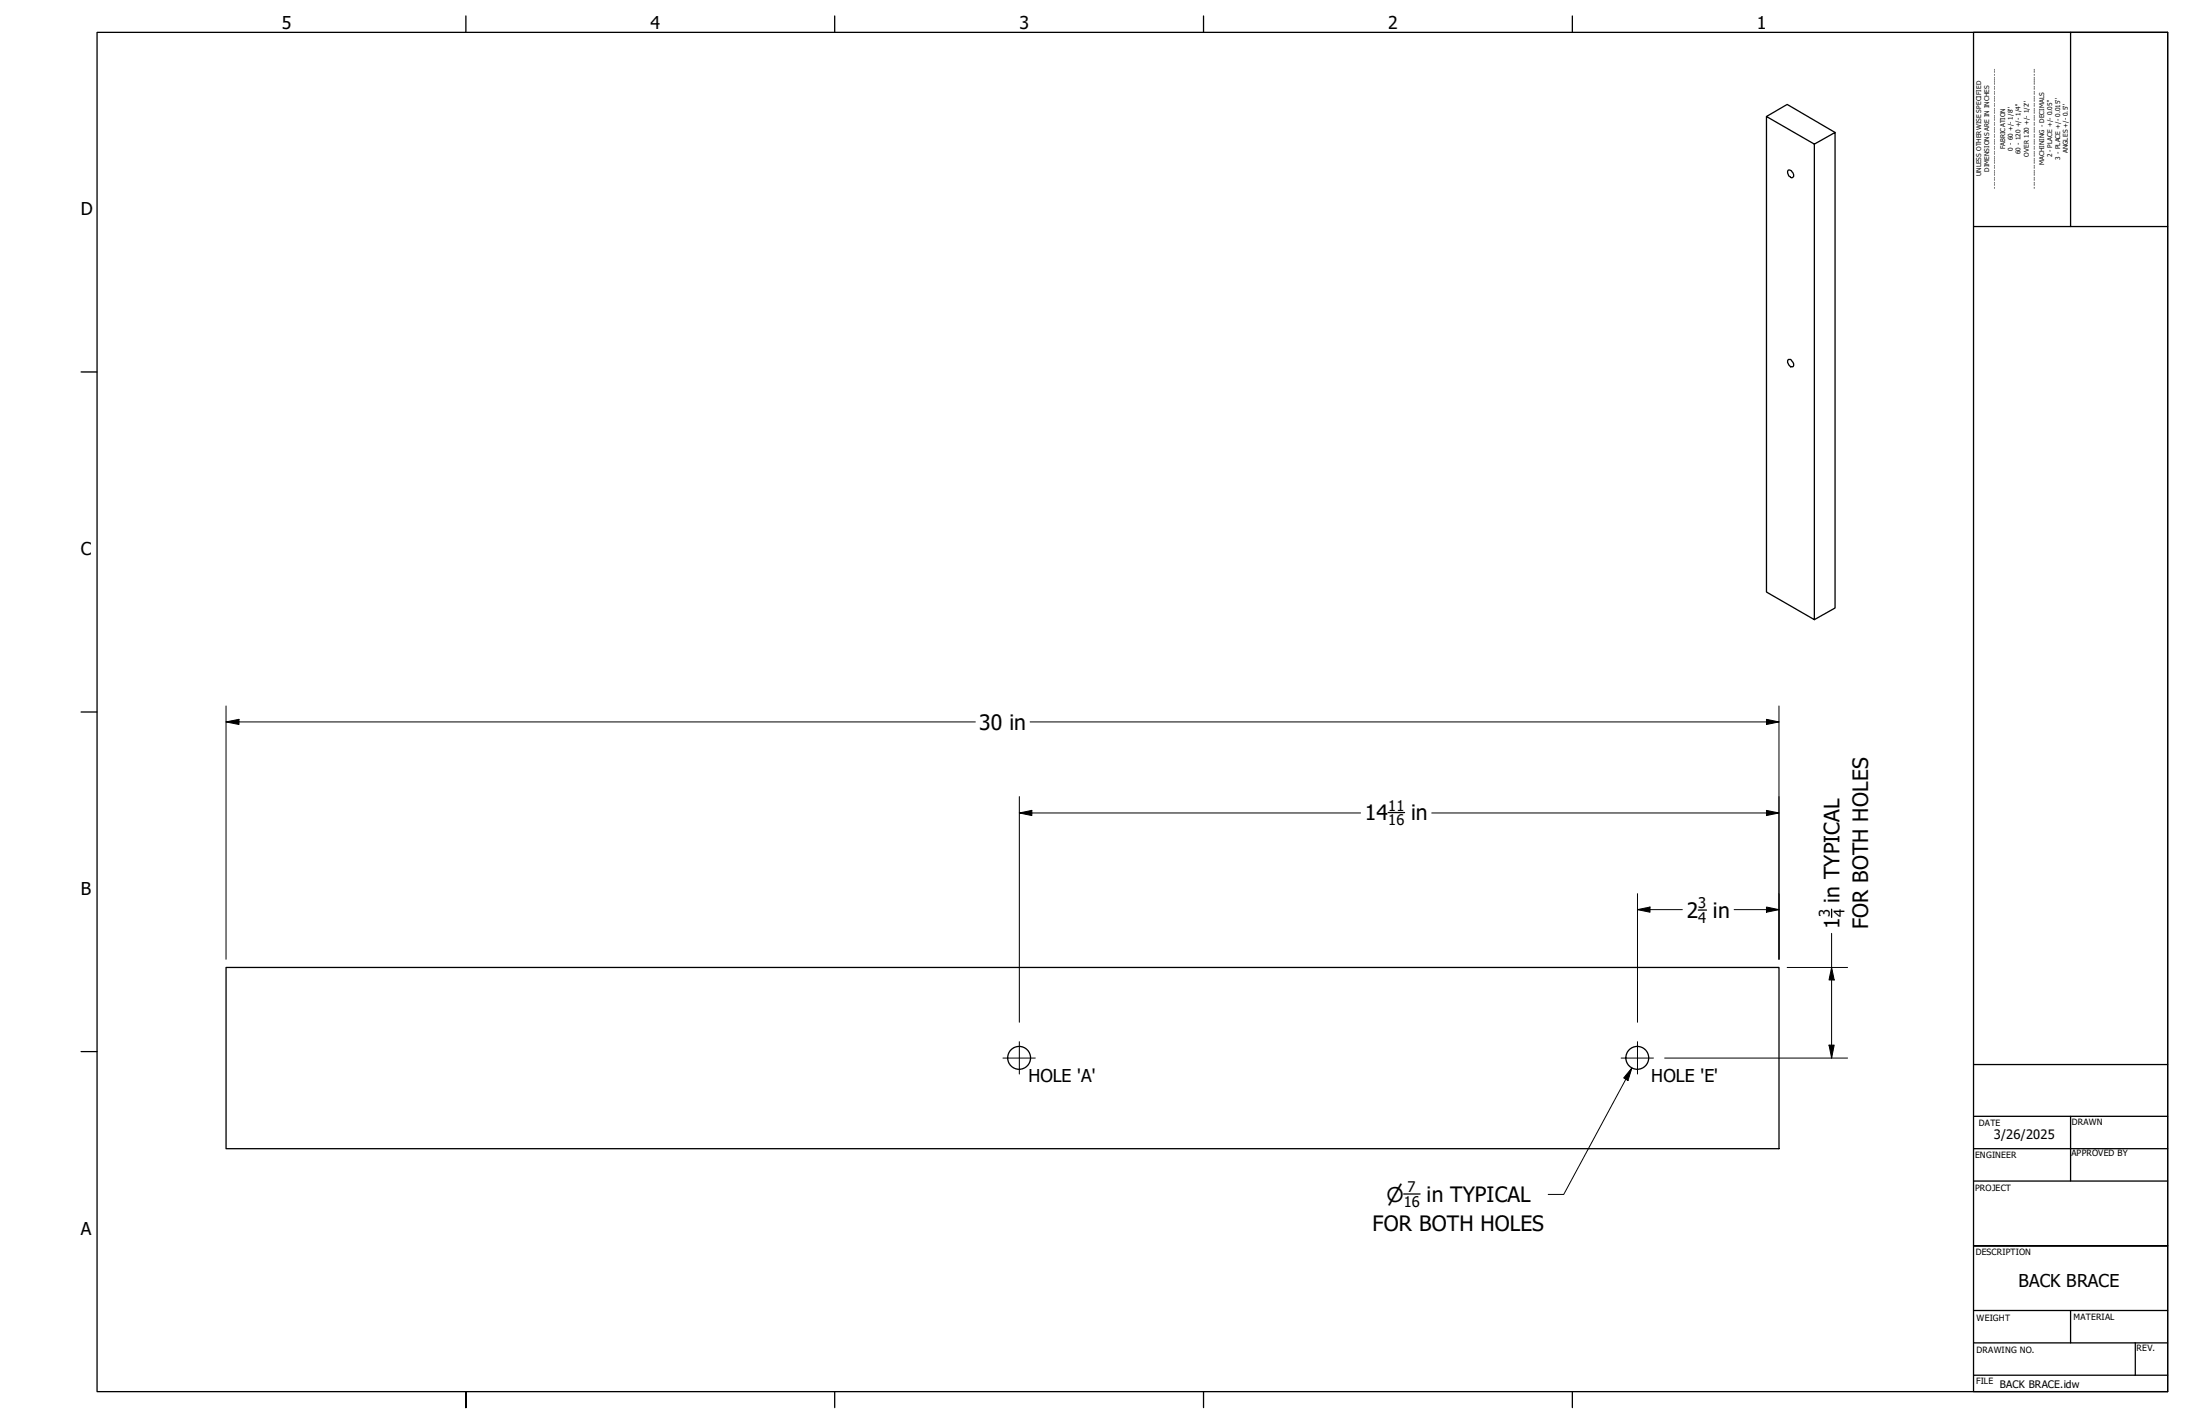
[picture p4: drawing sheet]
<svg xmlns="http://www.w3.org/2000/svg" width="432mm" height="279mm" viewBox="0 0 432 279" stroke-linecap="round" stroke-linejoin="round" font-family="sans-serif">
<!-- layer: Visible (ANSI) -->
<g fill="none" stroke="#000" stroke-width=".25">
<path d="M346.7 22.9l4.1-2.4 9.4 5.5M350.9 33.4a.92 .92 0 0 1 1.1 1.2v.1a.66 .66 0 0 1-1.1-.6zM356.1 28.3l-9.4-5.4v93.3l9.4 5.4 4.1-2.3v-93.3l-4.1 2.3v93.3M350.9 70.6l.1-.1a.98 .98 0 0 1 1 1.1 .48 .48 0 0 1-.4 .4 .48 .48 0 0 1-.5-.4l-.2-.5zM44.4 189.8h304.8v35.6h-304.8z"/>
<circle cx="200" cy="207.6" r="2.24"/>
<circle cx="321.4" cy="207.6" r="2.24"/>
</g>
<!-- layer: Title (ANSI) -->
<g fill="none" stroke="#000" stroke-width=".25">
<path d="M387.4 6.4h38v266.7h-38zM406.4 6.3v38.1M387.3 44.4h38.1M387.3 208.9h38.1M387.3 219h38.1M406.4 219v12.7M387.3 225.4h38.1M387.3 231.7h38.1M387.3 257.1h38.1M406.4 257.1v6.4M425.4 244.4h-38h38M387.3 263.5h38.1"/>
<path d="M387.3 269.8h38.1M419.1 263.5v6.3"/>
</g>
<!-- layer: Border (ANSI) -->
<path d="M19.1 6.3h406.3v266.7h-406.3zM91.4 3.1v3.3M163.8 3.1v3.3M236.2 3.1v3.3M308.6 3.1v3.3M15.9 73h3.1M15.9 139.7h3.1M15.9 206.3h3.1M91.4 276.2v-3.2v3.2M163.8 273v3.2M236.2 273v3.2M308.6 273v3.2" fill="none" stroke="#000" stroke-width=".25"/>
<!-- layer: Dimension (ANSI) -->
<g fill="none" stroke="#000" stroke-width=".2">
<path d="M44.4 138.5v49.7M349.2 138.5v49.7M44.4 141.6l2.5-.5v1.1zM44.4 141.6h147M200.1 156.3v44.3M200.1 159.5l2.4-.5v1zM200.1 159.5h66.9M202.2 141.6h147M281 159.5h68.2M346.7 141.1l2.5 .5-2.5 .6zM346.7 159l2.5 .5-2.5 .5zM321.4 175.3v25.3"/>
<path d="M321.4 178.5l2.4-.5v1zM321.4 178.5h8.8M340.4 178.5h8.8M346.7 178l2.5 .5-2.5 .5zM350.8 189.8h11.8M359.5 183.1v24.5M359.5 189.8l.5 2.5h-1zM320.3 209.6l-13.4 24.8h-3M320.3 209.6l-.8 2.4-.8-.5zM326.7 207.6h35.9M359 205.1h1l-.5 2.5z"/>
</g>
<g fill="#000">
<path d="M44.4 141.6l2.5-.5v1.1z" fill-rule="evenodd"/>
<path d="M200.1 159.5l2.4-.5v1z" fill-rule="evenodd"/>
<path d="M346.7 141.1l2.5 .5-2.5 .6z" fill-rule="evenodd"/>
<path d="M321.4 178.5l2.4-.5v1z" fill-rule="evenodd"/>
<path d="M346.7 178l2.5 .5-2.5 .5z" fill-rule="evenodd"/>
<path d="M346.7 159l2.5 .5-2.5 .5z" fill-rule="evenodd"/>
<path d="M359.5 189.8l.5 2.5h-1z" fill-rule="evenodd"/>
<path d="M320.3 209.6l-.8 2.4-.8-.5z" fill-rule="evenodd"/>
<path d="M359 205.1h1l-.5 2.5z" fill-rule="evenodd"/>
</g>
<!-- layer: Center Mark (ANSI) -->
<path d="M196.8 207.6h6.4M200.1 204.4v6.3M318.2 207.6h6.3M321.4 204.4v6.3" fill="none" stroke="#000" stroke-width=".2"/>
<!-- layer: Dimension (ANSI) -->
<path d="M272.5 159.4h3.2M333.3 178.6h1.6M359.5 178.4v1.6M275.5 234.3h3.2" fill="none" stroke="#000" stroke-width=".25"/>
<g font-size="4.1">
<text x="192.2" y="143.2">30 in</text>
<text x="267.9" y="161">14</text>
<text x="276.9" y="161">in</text>
<text x="331" y="180.1">2 in</text>
<text x="361" y="182.3" transform="rotate(-90 361 182.3)">1 in TYPICAL</text>
<text x="366.7" y="182.3" transform="rotate(-90 366.7 182.3)">FOR BOTH HOLES</text>
<text x="280" y="235.8">in TYPICAL</text>
<text x="269.4" y="241.6">FOR BOTH HOLES</text>
</g>
<text font-size="4" x="272.1" y="235.8">⌀</text>
<g font-size="3.5">
<text x="55.3" y="5.7">5</text>
<text x="127.7" y="5.7">4</text>
<text x="200.1" y="5.8">3</text>
<text x="272.5" y="5.8">2</text>
<text x="344.8" y="5.8">1</text>
<text x="15.8" y="42.2">D</text>
<text x="15.8" y="109">C</text>
<text x="15.8" y="175.6">B</text>
<text x="201.8" y="212.3">HOLE 'A'</text>
<text x="324.1" y="212.3">HOLE 'E'</text>
<text x="15.8" y="242.2">A</text>
<text x="396.2" y="252.6">BACK BRACE</text>
</g>
<g font-size="2.9">
<text x="272.5" y="159.1">11</text>
<text x="272.5" y="162">16</text>
<text x="333.3" y="178.1">3</text>
<text x="333.3" y="181">4</text>
<text x="359.2" y="180" transform="rotate(-90 359.2 180)">3</text>
<text x="362" y="180" transform="rotate(-90 362 180)">4</text>
<text x="276.3" y="233.9">7</text>
<text x="275.5" y="236.8">16</text>
</g>
<text font-size="2.5" x="391.3" y="223.5">3/26/2025</text>
<text font-size="2" x="392.5" y="272.3">BACK BRACE.idw</text>
<g font-size="1.7">
<text x="388.4" y="221">DATE</text>
<text x="406.7" y="220.7">DRAWN</text>
<text x="387.7" y="227.2">ENGINEER</text>
<text x="406.6" y="226.9">APPROVED BY</text>
<text x="387.7" y="233.6">PROJECT</text>
<text x="387.8" y="246.2">DESCRIPTION</text>
<text x="387.9" y="259.2">WEIGHT</text>
<text x="407" y="258.9">MATERIAL</text>
<text x="387.9" y="265.4">DRAWING NO.</text>
<text x="419.4" y="265.1">REV.</text>
<text x="387.9" y="271.6">FILE</text>
</g>
<g font-size="1.3">
<text x="393.5" y="29.3" transform="rotate(-90 393.5 29.3)">FABRICATION</text>
<text x="395.1" y="29.5" transform="rotate(-90 395.1 29.5)">0 - 60 +/- 1/8''</text>
<text x="388.9" y="34.5" transform="rotate(-90 388.9 34.5)">UNLESS OTHERWISE SPECIFIED</text>
<text x="390.4" y="33.7" transform="rotate(-90 390.4 33.7)">DIMENSIONS ARE IN INCHES</text>
<text x="396.6" y="30.2" transform="rotate(-90 396.6 30.2)">60 - 120 +/- 1/4''</text>
<text x="398.2" y="30.7" transform="rotate(-90 398.2 30.7)">OVER 120 +/- 1/2''</text>
<text x="401.2" y="32.3" transform="rotate(-90 401.2 32.3)">MACHINING - DECIMALS</text>
<text x="402.8" y="30.9" transform="rotate(-90 402.8 30.9)">2 - PLACE +/- 0.05''</text>
<text x="404.4" y="31.3" transform="rotate(-90 404.4 31.3)">3 - PLACE +/- 0.015''</text>
<text x="405.9" y="30.1" transform="rotate(-90 405.9 30.1)">ANGLES +/- 0.5''</text>
<text x="391.9" y="37" transform="rotate(-90 391.9 37)">--------------------------------------------------</text>
<text x="399.7" y="37" transform="rotate(-90 399.7 37)">--------------------------------------------------</text>
</g>
</svg>
